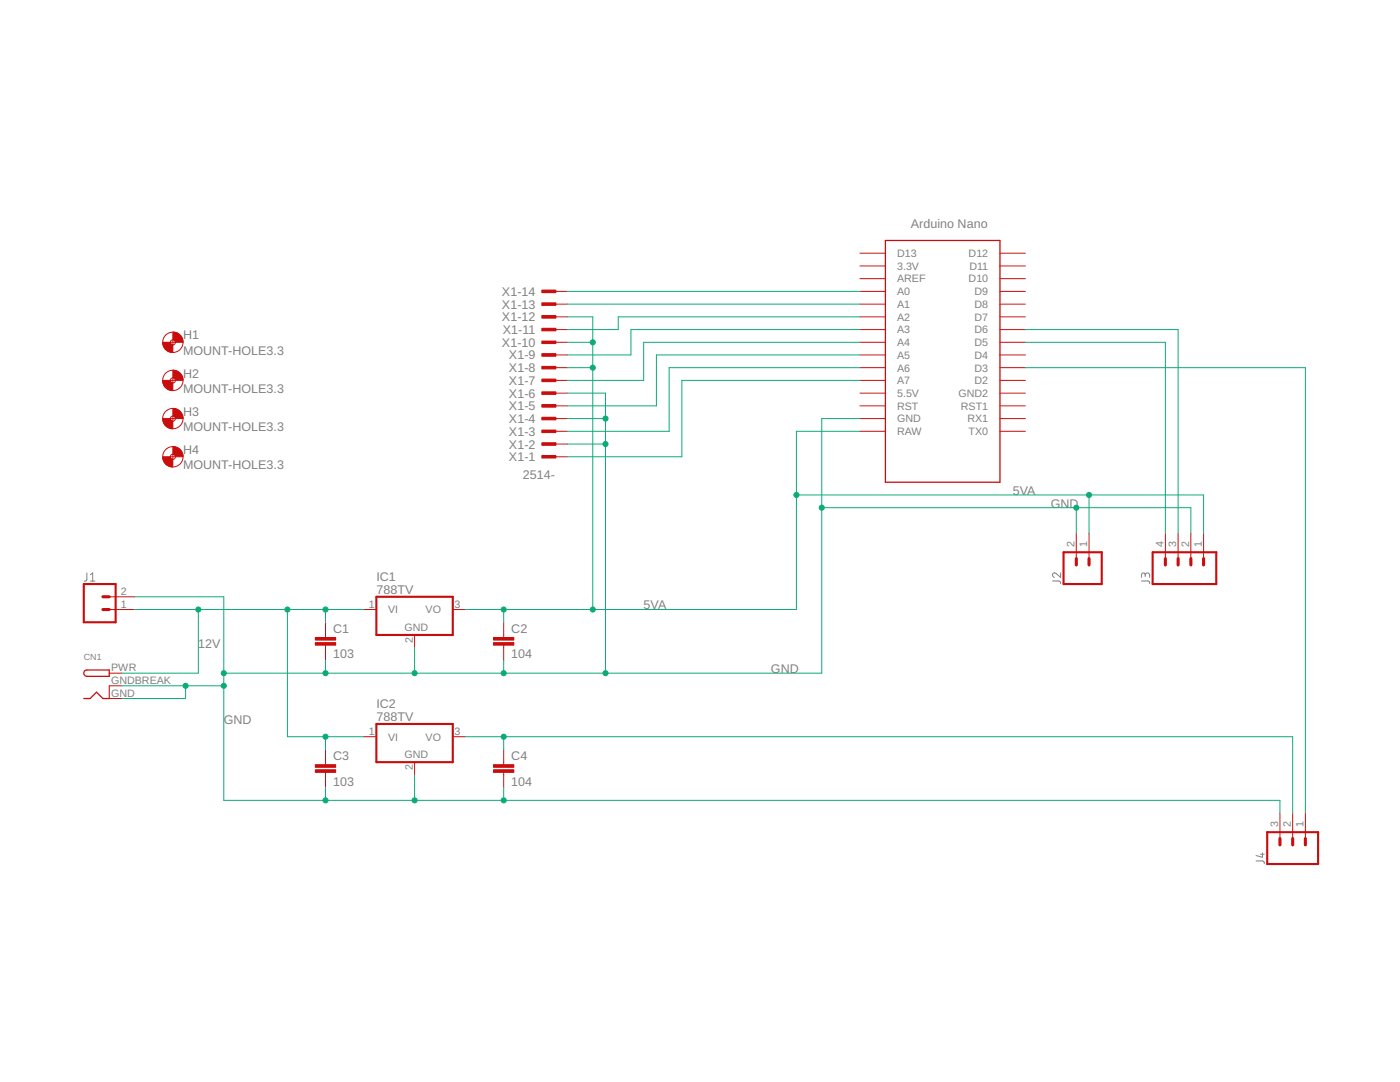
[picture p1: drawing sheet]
<svg xmlns="http://www.w3.org/2000/svg" width="279mm" height="216mm" viewBox="0 0 279 216" stroke-linecap="round" stroke-linejoin="round" font-family="sans-serif">
<path d="M17.3 114.3v1.4l-.2 .2-.3 .1M18.1 116h.8M18.1 114.7l.4-.4v1.7M210.1 115.9l1.4 .1 .1 .1 .1 .4M211.7 114.3v.9l-.9-.8a.44 .44 0 0 0-.7 .2 .44 .44 0 0 0 .3 .6M227.8 115.9l1.4 .1 .2 .1v.4M228.6 114.8a.44 .44 0 0 1 .4-.5 .44 .44 0 0 1 .4 .5v.4M228.6 115v-.3a.37 .37 0 0 0-.4-.4 .37 .37 0 0 0-.4 .4v.5M250.7 171.8h1.4l.2 .2v.3M251.6 170.5h.7M251.9 170.2v.9l-1.2-.4" fill="none" stroke="#808080" stroke-width=".2"/>
<g fill="none" stroke="#c90d0c" stroke-width=".2">
<path d="M110.7 58.1h2.5M171.6 53.1h5.1M171.6 55.6h5.1M171.6 58.1h5.1M171.6 50.5h5.1M199.6 53.1h5M199.6 55.6h5M199.6 58.1h5M199.6 50.5h5M34 75.9h1M34 68.3h1M34.5 67.8v1"/>
<path d="M34.5 75.4v1M110.7 78.4h2.5M110.7 75.9h2.5M110.7 73.4h2.5M110.7 70.8h2.5M110.7 68.3h2.5M110.7 65.8h2.5M110.7 63.2h2.5M110.7 60.7h2.5M171.6 78.4h5.1M171.6 75.9h5.1M171.6 73.4h5.1"/>
<path d="M171.6 70.8h5.1M171.6 68.3h5.1M171.6 65.8h5.1M171.6 63.2h5.1M171.6 60.7h5.1M199.6 78.4h5M199.6 75.9h5M199.6 73.4h5M199.6 70.8h5M199.6 68.3h5M199.6 65.8h5M199.6 63.2h5"/>
<path d="M199.6 60.7h5M34 83.5h1M34 91.1h1M34.5 83v1M34.5 90.6v1.1M110.7 86.1h2.5M110.7 83.5h2.5M110.7 81h2.5M110.7 91.1h2.5M110.7 88.6h2.5M171.6 86.1h5.1M171.6 83.5h5.1"/>
<path d="M171.6 81h5.1M199.6 86.1h5M199.6 83.5h5M199.6 81h5M21.8 119.1h5.1M214.8 106.4v5.1M217.3 106.4v5.1M232.6 106.4v5.1M235.1 106.4v5.1M237.7 106.4v5.1M240.2 106.4v5.1M21.8 134.3h2.5"/>
<path d="M21.8 121.6h5.1M24.3 136.8h-2.5v2.6h2.5M65 124.2v3M65 128.7v3.1M72.6 121.6h2.5M82.7 126.7v2.5M90.4 121.6h2.5M100.5 124.2v3M100.5 128.7v3.1M65 149.5v3.1M65 154.1v3.1M72.6 147h2.5"/>
<path d="M82.7 152.1v2.5M90.4 147h2.5M100.5 149.5v3.1M100.5 154.1v3.1M255.4 162.2v5.1M258 162.2v5.1M260.5 162.2v5.1"/>
<circle cx="34.5" cy="68.3" r="2.03"/>
<circle cx="34.5" cy="75.9" r="2.03"/>
<circle cx="34.5" cy="68.3" r=".51"/>
<circle cx="34.5" cy="75.9" r=".51"/>
<circle cx="34.5" cy="91.1" r="2.03"/>
<circle cx="34.5" cy="83.5" r="2.03"/>
<circle cx="34.5" cy="91.1" r=".51"/>
<circle cx="34.5" cy="83.5" r=".51"/>
</g>
<path d="M176.7 48h22.9v48.2h-22.9zM16.7 139.4h1.3l1.3-1.3 1.2 1.3h1.3M17 133.8l4.8-.1v1.3h-4.4a.64 .64 0 0 1-.7-.5 .64 .64 0 0 1 .3-.7z" fill="none" stroke="#c90d0c" stroke-width=".25"/>
<path d="M16.7 116.5h6.4v7.7h-6.4zM75.1 119.1h15.3v7.6h-15.3zM212.3 110.2h7.6v6.3h-7.6zM230 110.2h12.7v6.3h-12.7zM75.1 144.5h15.3v7.6h-15.3zM252.9 166.1h10.2v6.3h-10.2z" fill="none" stroke="#c90d0c" stroke-width=".42"/>
<path d="M20.5 119.1h1.3M214.8 111.5v1.2M217.3 111.5v1.2M232.6 111.5v1.2M235.1 111.5v1.2M237.7 111.5v1.2M240.2 111.5v1.2M20.5 121.6h1.3M255.4 167.3v1.3M258 167.3v1.3M260.5 167.3v1.3" fill="none" stroke="#c90d0c" stroke-width=".61"/>
<g fill="#c90d0c" stroke="#c90d0c" stroke-width=".2">
<path d="M108.1 90.9h2.8v.5h-2.8z"/>
<path d="M108.1 88.3h2.8v.6h-2.8z"/>
<path d="M108.1 85.8h2.8v.5h-2.8z"/>
<path d="M108.1 83.3h2.8v.5h-2.8z"/>
<path d="M108.1 80.7h2.8v.5h-2.8z"/>
<path d="M108.1 78.2h2.8v.5h-2.8z"/>
<path d="M108.1 75.6h2.8v.6h-2.8z"/>
<path d="M108.1 73.1h2.8v.5h-2.8z"/>
<path d="M108.1 70.6h2.8v.5h-2.8z"/>
<path d="M108.1 68.1h2.8v.5h-2.8z"/>
<path d="M108.1 65.5h2.8v.5h-2.8z"/>
<path d="M108.1 63h2.8v.5h-2.8z"/>
<path d="M108.1 60.4h2.8v.5h-2.8z"/>
<path d="M108.1 57.9h2.8v.5h-2.8z"/>
<path d="M62.9 128.2h4.1v.5h-4.1z"/>
<path d="M62.9 127.2h4.1v.5h-4.1z"/>
<path d="M98.5 128.2h4.1v.5h-4.1z"/>
<path d="M98.5 127.2h4.1v.5h-4.1z"/>
<path d="M62.9 153.6h4.1v.5h-4.1z"/>
<path d="M62.9 152.6h4.1v.5h-4.1z"/>
<path d="M98.5 153.6h4.1v.5h-4.1z"/>
<path d="M98.5 152.6h4.1v.5h-4.1z"/>
</g>
<g fill="#c90d0c" stroke="#c90d0c" stroke-width=".2">
<path d="M34.5 66.3a2 2 0 0 1 2 2h-1.5l-.2-.4-.3-.1z" fill-rule="evenodd"/>
<path d="M32.5 68.3h1.5l.1 .3 .4 .2v1.5a2 2 0 0 1-2-2z" fill-rule="evenodd"/>
<path d="M34.5 73.9a2.04 2.04 0 0 1 2 2h-1.5l-.2-.4-.3-.1z" fill-rule="evenodd"/>
<path d="M32.5 75.9h1.5l.1 .3 .4 .2v1.5a2 2 0 0 1-2-2z" fill-rule="evenodd"/>
<path d="M34.5 81.5a2.04 2.04 0 0 1 2 2h-1.5l-.2-.4-.3-.1z" fill-rule="evenodd"/>
<path d="M32.5 83.5h1.5l.1 .3 .4 .2v1.6a2 2 0 0 1-2-2.1z" fill-rule="evenodd"/>
<path d="M34.5 89.1a2.04 2.04 0 0 1 2 2h-1.5l-.2-.4-.3-.1z" fill-rule="evenodd"/>
<path d="M32.5 91.1h1.5l.1 .3 .4 .3v1.5a2 2 0 0 1-2-2.1z" fill-rule="evenodd"/>
</g>
<g fill="none" stroke="#0dab76" stroke-width=".2">
<path d="M113.2 58.1h58.4M113.2 78.4h7.6v55.9M113.2 73.4h5.1M113.2 63.2h5.1v58.4M113.2 68.3h5.1M113.2 60.7h58.4M171.6 73.4h-38.1v12.7h-20.3M171.6 68.3h-43.1v7.6h-15.3M171.6 63.2h-48.2v2.6h-10.2M171.6 65.8h-45.7v5h-12.7M171.6 70.8h-40.6v10.2h-17.8M171.6 75.9h-35.5v15.2h-22.9"/>
<path d="M204.6 73.4h55.9v88.8M204.6 68.3h28v38.1M204.6 65.8h30.5v40.6M113.2 83.5h7.6M113.2 88.6h7.6M158.9 98.8h81.3v7.6M171.6 83.5h-7.6v50.8h-119.3M171.6 86.1h-12.7v35.5h-66M217.3 98.8v7.6M26.9 119.1h17.8v40.6h210.7v2.5M164 101.3h73.7v5.1M214.8 101.3v5.1"/>
<path d="M24.3 136.8h20.4M26.9 121.6h45.7M37 136.8v2.6h-12.7M39.6 121.6v12.7h-15.3M57.4 121.6v25.4h15.2M65 121.6v2.6M65 131.8v2.5M82.7 129.2v5.1M100.5 121.6v2.6M100.5 131.8v2.5M65 147v2.5M65 157.2v2.5"/>
<path d="M82.7 154.6v5.1M92.9 147h165.1v15.2M100.5 147v2.5M100.5 157.2v2.5"/>
</g>
<g fill="#0dab76" stroke="#0dab76" stroke-width=".2">
<circle cx="44.7" cy="136.8" r=".51"/>
<circle cx="44.7" cy="134.3" r=".51"/>
<circle cx="65" cy="134.3" r=".51"/>
<circle cx="65" cy="159.7" r=".51"/>
<circle cx="82.7" cy="159.7" r=".51"/>
<circle cx="82.7" cy="134.3" r=".51"/>
<circle cx="37" cy="136.8" r=".51"/>
<circle cx="100.5" cy="134.3" r=".51"/>
<circle cx="164" cy="101.3" r=".51"/>
<circle cx="214.8" cy="101.3" r=".51"/>
<circle cx="100.5" cy="159.7" r=".51"/>
<circle cx="120.8" cy="134.3" r=".51"/>
<circle cx="120.8" cy="88.6" r=".51"/>
<circle cx="120.8" cy="83.5" r=".51"/>
<circle cx="39.6" cy="121.6" r=".51"/>
<circle cx="57.4" cy="121.6" r=".51"/>
<circle cx="65" cy="121.6" r=".51"/>
<circle cx="65" cy="147" r=".51"/>
<circle cx="100.5" cy="121.6" r=".51"/>
<circle cx="158.9" cy="98.8" r=".51"/>
<circle cx="217.3" cy="98.8" r=".51"/>
<circle cx="118.3" cy="121.6" r=".51"/>
<circle cx="118.3" cy="73.4" r=".51"/>
<circle cx="118.3" cy="68.3" r=".51"/>
<circle cx="100.5" cy="147" r=".51"/>
</g>
<g font-size="2.5" fill="#808080">
<text x="181.8" y="45.4">Arduino Nano</text>
<text x="100.2" y="59">X1-14</text>
<text x="100.2" y="64.1">X1-12</text>
<text x="100.2" y="61.6">X1-13</text>
<text x="36.5" y="70.8">MOUNT-HOLE3.3</text>
<text x="36.5" y="67.7">H1</text>
<text x="100.2" y="69.2">X1-10</text>
<text x="100.4" y="66.6">X1-11</text>
<text x="101.6" y="71.7">X1-9</text>
<text x="36.5" y="75.3">H2</text>
<text x="101.6" y="76.8">X1-7</text>
<text x="101.6" y="74.3">X1-8</text>
<text x="36.5" y="78.4">MOUNT-HOLE3.3</text>
<text x="36.5" y="82.9">H3</text>
<text x="101.6" y="81.9">X1-5</text>
<text x="101.6" y="79.3">X1-6</text>
<text x="36.5" y="86">MOUNT-HOLE3.3</text>
<text x="101.6" y="89.5">X1-2</text>
<text x="101.6" y="87">X1-3</text>
<text x="101.6" y="84.4">X1-4</text>
<text x="36.5" y="93.6">MOUNT-HOLE3.3</text>
<text x="36.5" y="90.6">H4</text>
<text x="101.6" y="92">X1-1</text>
<text x="104.3" y="95.6">2514-</text>
<text x="202.1" y="98.8">5VA</text>
<text x="209.7" y="101.3">GND</text>
<text x="75.1" y="118.4">788TV</text>
<text x="75.1" y="115.9">IC1</text>
<text x="128.5" y="121.6">5VA</text>
<text x="39.6" y="129.2">12V</text>
<text x="66.5" y="131.4">103</text>
<text x="66.5" y="126.3">C1</text>
<text x="102" y="131.4">104</text>
<text x="102" y="126.3">C2</text>
<text x="153.9" y="134.3">GND</text>
<text x="75.1" y="143.8">788TV</text>
<text x="75.1" y="141.3">IC2</text>
<text x="44.7" y="144.5">GND</text>
<text x="66.5" y="151.7">C3</text>
<text x="102" y="151.7">C4</text>
<text x="66.5" y="156.8">103</text>
<text x="102" y="156.8">104</text>
</g>
<g font-size="2.1" fill="#808080">
<text x="179" y="53.8">3.3V</text>
<text x="179" y="51.3">D13</text>
<text x="193.3" y="51.3">D12</text>
<text x="193.5" y="53.8">D11</text>
<text x="179" y="56.4">AREF</text>
<text x="179" y="58.9">A0</text>
<text x="193.3" y="56.4">D10</text>
<text x="194.5" y="58.9">D9</text>
<text x="179" y="64">A2</text>
<text x="179" y="61.4">A1</text>
<text x="194.5" y="64">D7</text>
<text x="194.5" y="61.4">D8</text>
<text x="179" y="66.5">A3</text>
<text x="179" y="71.6">A5</text>
<text x="179" y="69.1">A4</text>
<text x="194.5" y="71.6">D4</text>
<text x="194.5" y="69.1">D5</text>
<text x="194.5" y="66.5">D6</text>
<text x="179" y="76.7">A7</text>
<text x="179" y="74.1">A6</text>
<text x="194.5" y="76.7">D2</text>
<text x="194.5" y="74.1">D3</text>
<text x="179" y="81.8">RST</text>
<text x="179" y="79.2">5.5V</text>
<text x="191.3" y="79.2">GND2</text>
<text x="191.8" y="81.8">RST1</text>
<text x="179" y="86.8">RAW</text>
<text x="179" y="84.3">GND</text>
<text x="193.1" y="84.3">RX1</text>
<text x="193.3" y="86.8">TX0</text>
<text x="214.4" y="109.1" transform="rotate(-90 214.4 109.1)">2</text>
<text x="217" y="109.1" transform="rotate(-90 217 109.1)">1</text>
<text x="232.2" y="109.1" transform="rotate(-90 232.2 109.1)">4</text>
<text x="234.8" y="109.1" transform="rotate(-90 234.8 109.1)">3</text>
<text x="237.3" y="109.1" transform="rotate(-90 237.3 109.1)">2</text>
<text x="239.8" y="109.1" transform="rotate(-90 239.8 109.1)">1</text>
<text x="24.1" y="118.7">2</text>
<text x="24.1" y="121.3">1</text>
<text x="73.6" y="121.3">1</text>
<text x="77.5" y="122.4">VI</text>
<text x="80.7" y="125.9">GND</text>
<text x="84.9" y="122.4">VO</text>
<text x="90.7" y="121.3">3</text>
<text x="82.4" y="128.2" transform="rotate(-90 82.4 128.2)">2</text>
<text x="22.2" y="134">PWR</text>
<text x="22.2" y="136.5">GNDBREAK</text>
<text x="22.2" y="139">GND</text>
<text x="73.6" y="146.7">1</text>
<text x="77.5" y="147.8">VI</text>
<text x="84.9" y="147.8">VO</text>
<text x="90.7" y="146.7">3</text>
<text x="80.7" y="151.3">GND</text>
<text x="82.4" y="153.6" transform="rotate(-90 82.4 153.6)">2</text>
<text x="255.1" y="165" transform="rotate(-90 255.1 165)">3</text>
<text x="257.6" y="165" transform="rotate(-90 257.6 165)">2</text>
<text x="260.2" y="165" transform="rotate(-90 260.2 165)">1</text>
</g>
<text font-size="1.8" fill="#808080" x="16.7" y="131.8">CN1</text>
</svg>
